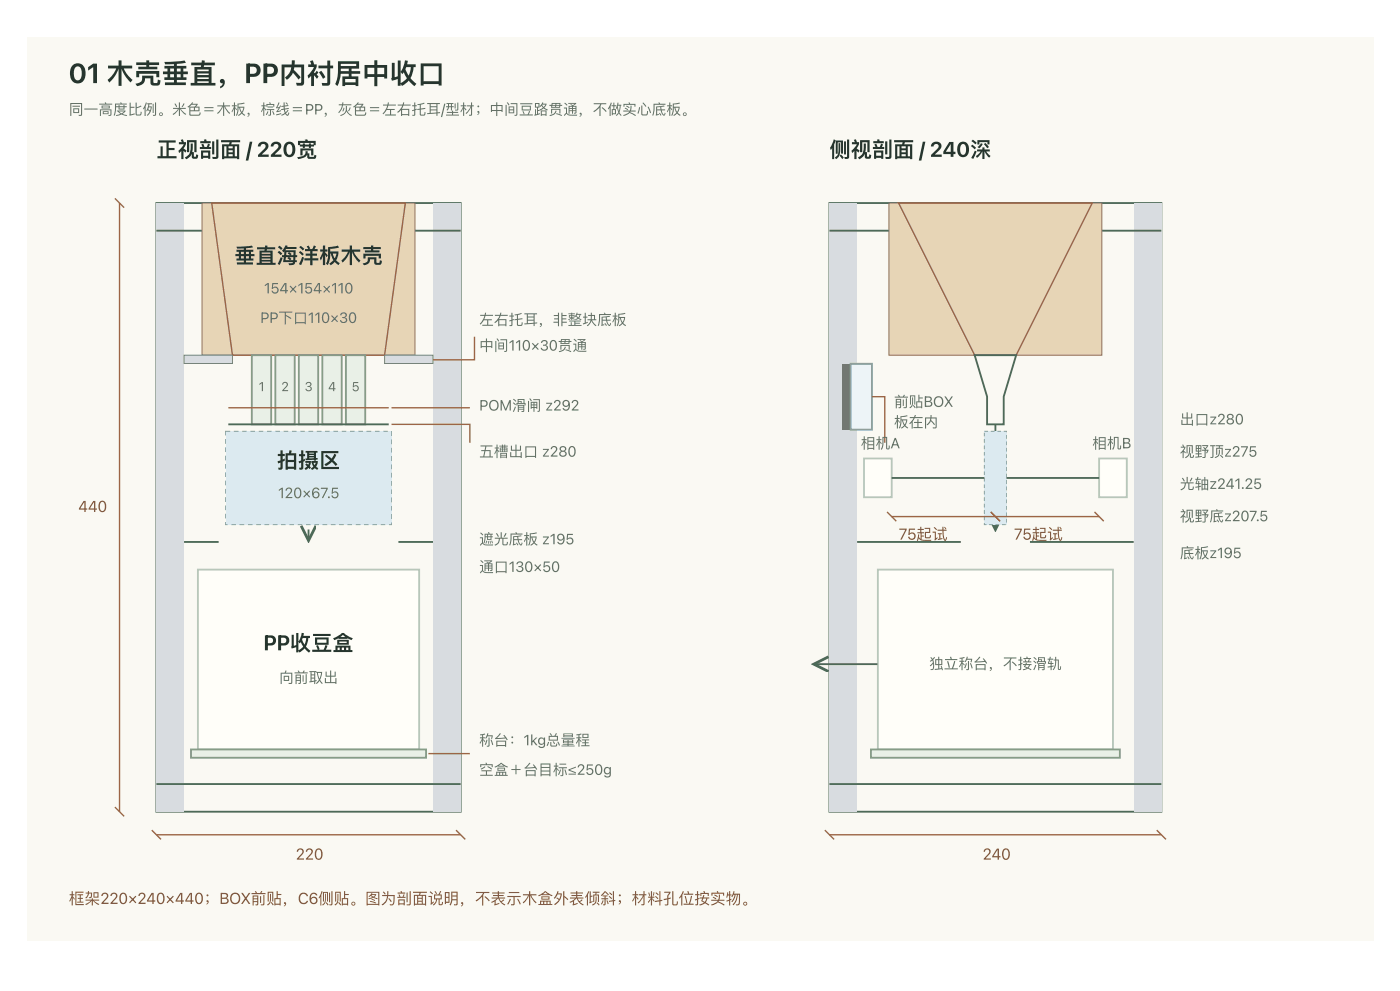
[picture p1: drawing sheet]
<svg xmlns="http://www.w3.org/2000/svg" width="420mm" height="297mm" viewBox="0 0 420 297" stroke-linecap="round" stroke-linejoin="round" font-family="sans-serif">
<path d="M8.2 11.1h404v271.2h-404z" fill="#faf9f3"/>
<path d="M46.9 60.9h91.4v182.7h-91.4z" fill="none" stroke="#4d6a58" stroke-width=".55"/>
<g fill="#d8dce0">
<path d="M46.9 60.9h8.3v182.7h-8.3z"/>
<path d="M130 60.9h8.3v182.7h-8.3z"/>
</g>
<path d="M46.9 69.2h91.4M249 60.9h99.6v182.7h-99.6zM46.9 235.3h91.4" fill="none" stroke="#4d6a58" stroke-width=".55"/>
<path d="M45.6 249.1l2.7 2.8M46.9 250.5h91.4M136.9 249.1l2.7 2.8" fill="none" stroke="#9c6546" stroke-width=".42"/>
<g fill="#d8dce0">
<path d="M249 60.9h8.3v182.7h-8.3z"/>
<path d="M340.3 60.9h8.3v182.7h-8.3z"/>
</g>
<path d="M249 69.2h99.6M249 235.3h99.6" fill="none" stroke="#4d6a58" stroke-width=".55"/>
<path d="M247.6 249.1l2.7 2.8M249 250.5h99.6M347.2 249.1l2.8 2.8" fill="none" stroke="#9c6546" stroke-width=".42"/>
<path d="M60.6 60.9h64v45.7h-64z" fill="#e7d5b6"/>
<path d="M60.6 60.9h64v45.7h-64z" fill="none" stroke="#8c7960" stroke-width=".3"/>
<path d="M63.5 60.9h58.2l-6.3 45.7h-45.6z" fill="none" stroke="#9c6546" stroke-width=".42"/>
<path d="M55.2 106.6h14.6v2.5h-14.6z" fill="#d8dce0"/>
<path d="M55.2 106.6h14.6v2.5h-14.6z" fill="none" stroke="#768086" stroke-width=".3"/>
<path d="M115.4 106.6h14.6v2.5h-14.6z" fill="#d8dce0"/>
<path d="M115.4 106.6h14.6v2.5h-14.6z" fill="none" stroke="#768086" stroke-width=".3"/>
<path d="M142.4 101v7h-12.4" fill="none" stroke="#9c6546" stroke-width=".42"/>
<path d="M75.6 106.6h5.8v20.7h-5.8z" fill="#e9f0e7"/>
<path d="M75.6 106.6h5.8v20.7h-5.8z" fill="none" stroke="#879d87" stroke-width=".55"/>
<path d="M82.6 106.6h5.9v20.7h-5.9z" fill="#e9f0e7"/>
<path d="M82.6 106.6h5.9v20.7h-5.9z" fill="none" stroke="#879d87" stroke-width=".55"/>
<path d="M89.7 106.6h5.8v20.7h-5.8z" fill="#e9f0e7"/>
<path d="M89.7 106.6h5.8v20.7h-5.8z" fill="none" stroke="#879d87" stroke-width=".55"/>
<path d="M96.8 106.6h5.8v20.7h-5.8z" fill="#e9f0e7"/>
<path d="M96.8 106.6h5.8v20.7h-5.8z" fill="none" stroke="#879d87" stroke-width=".55"/>
<path d="M103.8 106.6h5.8v20.7h-5.8z" fill="#e9f0e7"/>
<path d="M103.8 106.6h5.8v20.7h-5.8z" fill="none" stroke="#879d87" stroke-width=".55"/>
<path d="M68.5 122.3h48.2M117.5 127.3h23.5v5.6M117.5 122.3h23.5" fill="none" stroke="#9c6546" stroke-width=".42"/>
<path d="M68.5 127.3h48.2" fill="none" stroke="#4d6a58" stroke-width=".55"/>
<path d="M67.7 129.4h49.8v28h-49.8z" fill="#dceaf0"/>
<path d="M70.2 129.3h1.4v.2h-1.4zM72.7 129.3h1.4v.2h-1.4zM75.2 129.3h1.4v.2h-1.4zM77.7 129.3h1.3v.2h-1.3zM80.2 129.3h1.3v.2h-1.3zM82.6 129.3h1.4v.2h-1.4zM85.1 129.3h1.4v.2h-1.4zM87.6 129.3h1.4v.2h-1.4zM90.1 129.3h1.4v.2h-1.4zM92.6 129.3h1.4v.2h-1.4zM95.1 129.3h1.4v.2h-1.4zM97.6 129.3h1.4v.2h-1.4zM100.1 129.3h1.4v.2h-1.4zM102.6 129.3h1.3v.2h-1.3zM105.1 129.3h1.3v.2h-1.3zM107.5 129.3h1.4v.2h-1.4zM110 129.3h1.4v.2h-1.4zM112.5 129.3h1.4v.2h-1.4zM115 129.3h1.4v.2h-1.4zM117.4 129.4h.2v1.4h-.2zM117.4 131.9h.2v1.4h-.2zM117.4 134.4h.2v1.4h-.2zM117.4 136.9h.2v1.4h-.2zM117.4 139.4h.2v1.4h-.2zM117.4 141.9h.2v1.3h-.2zM117.4 144.3h.2v1.4h-.2zM117.4 146.8h.2v1.4h-.2zM117.4 149.3h.2v1.4h-.2zM117.4 151.8h.2v1.4h-.2zM117.4 154.3h.2v1.4h-.2zM116.7 157.3l.8 .1-.1-.6h.2v.8h-.9zM114.3 157.3h1.3v.3h-1.3zM111.8 157.3h1.4v.3h-1.4zM109.3 157.3h1.4v.3h-1.4zM106.8 157.3h1.4v.3h-1.4zM104.3 157.3h1.4v.3h-1.4zM101.8 157.3h1.4v.3h-1.4zM99.3 157.3h1.4v.3h-1.4zM96.8 157.3h1.4v.3h-1.4zM94.3 157.3h1.4v.3h-1.4zM91.8 157.3h1.4v.3h-1.4zM89.4 157.3h1.3v.3h-1.3zM86.9 157.3h1.3v.3h-1.3zM84.4 157.3h1.4v.3h-1.4zM81.9 157.3h1.4v.3h-1.4zM79.4 157.3h1.4v.3h-1.4zM76.9 157.3h1.4v.3h-1.4zM74.4 157.3h1.4v.3h-1.4zM71.9 157.3h1.4v.3h-1.4zM69.4 157.3h1.4v.3h-1.4zM67.6 156.7h.2l-.1 .7 .6-.1v.3h-.7zM67.6 154.2h.2v1.4h-.2zM67.6 151.7h.2v1.4h-.2zM67.6 149.2h.2v1.4h-.2zM67.6 146.7h.2v1.4h-.2zM67.6 144.2h.2v1.4h-.2zM67.6 141.7h.2v1.4h-.2zM67.6 139.2h.2v1.4h-.2zM67.6 136.7h.2v1.4h-.2zM67.6 134.2h.2v1.4h-.2zM67.6 131.8h.2v1.3h-.2zM67.6 129.3h1.5v.2l-1.4-.1 .1 1.3h-.2z" fill="#7899aa"/>
<path d="M92.6 158.9v2.7M55.2 162.6h10.4M119.6 162.6h10.4" fill="none" stroke="#4d6a58" stroke-width=".55"/>
<path d="M90.4 157.8l2.2 4.4 2.2-4.4" fill="none" stroke="#4d6a58" stroke-width=".83" stroke-linecap="butt"/>
<path d="M59.4 170.9h66.4v54h-66.4z" fill="#fffef9"/>
<path d="M59.4 170.9h66.4v54h-66.4z" fill="none" stroke="#b8c7ba" stroke-width=".55"/>
<path d="M57.3 224.9h70.6v2.5h-70.6z" fill="#e9f0e7"/>
<path d="M57.3 224.9h70.6v2.5h-70.6z" fill="none" stroke="#879d87" stroke-width=".55"/>
<path d="M34.5 59.5l2.8 2.8M35.9 60.9v182.7M128.6 226.1h12.4M34.5 242.2l2.8 2.7" fill="none" stroke="#9c6546" stroke-width=".42"/>
<path d="M266.8 60.9h63.9v45.7h-63.9z" fill="#e7d5b6"/>
<path d="M266.8 60.9h63.9v45.7h-63.9z" fill="none" stroke="#8c7960" stroke-width=".3"/>
<path d="M269.7 60.9h58.1l-22.8 45.7h-12.5z" fill="none" stroke="#9c6546" stroke-width=".42"/>
<path d="M292.5 106.6h12.5l-3.7 12.4v8.3h-5v-8.3z" fill="none" stroke="#4d6a58" stroke-width=".55"/>
<path d="M252.8 109.1h2.5v19.8h-2.5z" fill="#777"/>
<path d="M255.3 109.1h6.4v19.8h-6.4z" fill="#edf4f7"/>
<path d="M255.3 109.1h6.4v19.8h-6.4z" fill="none" stroke="#7899aa" stroke-width=".55"/>
<path d="M261.7 119h3.9v13.9" fill="none" stroke="#9c6546" stroke-width=".42"/>
<path d="M298.8 127.3v31" fill="none" stroke="#4d6a58" stroke-width=".55"/>
<path d="M296.5 154.4l2.3 4.5 2.2-4.5" fill="none" stroke="#4d6a58" stroke-width=".83" stroke-linecap="butt"/>
<path d="M295.4 129.4h6.7v28h-6.7z" fill="#dceaf0"/>
<path d="M297.4 129.3h1.1v.2h-1.1zM299.3 129.3h1.1v.2h-1.1zM301.3 129.3h.9v.4h-.3l.2-.3-.8 .1zM301.9 130.5h.3v1.1h-.3zM301.9 132.4h.3v1.2h-.3zM301.9 134.4h.3v1.1h-.3zM301.9 136.3h.3v1.1h-.3zM301.9 138.3h.3v1.1h-.3zM301.9 140.2h.3v1.1h-.3zM301.9 142.1h.3v1.1h-.3zM301.9 144.1h.3v1.1h-.3zM301.9 146h.3v1.1h-.3zM301.9 147.9h.3v1.2h-.3zM301.9 149.9h.3v1.1h-.3zM301.9 151.8h.3v1.1h-.3zM301.9 153.8h.3v1.1h-.3zM301.9 155.7h.3v1.1h-.3zM300.8 157.3h1.1v.3h-1.1zM298.8 157.3h1.1v.3h-1.1zM296.9 157.3h1.1v.3h-1.1zM295.3 156.9h.3l-.2 .5 .7-.1v.3h-.8zM295.3 155h.3v1.1h-.3zM295.3 153.1h.3v1.1h-.3zM295.3 151.1h.3v1.1h-.3zM295.3 149.2h.3v1.1h-.3zM295.3 147.3h.3v1.1h-.3zM295.3 145.3h.3v1.1h-.3zM295.3 143.4h.3v1.1h-.3zM295.3 141.4h.3v1.2h-.3zM295.3 139.5h.3v1.1h-.3zM295.3 137.6h.3v1.1h-.3zM295.3 135.6h.3v1.1h-.3zM295.3 133.7h.3v1.1h-.3zM295.3 131.8h.3v1.1h-.3zM295.3 129.8h.3v1.1h-.3zM295.4 129.3h1.1v.2h-1.1z" fill="#7899aa"/>
<path d="M259.3 137.6h8.3v11.6h-8.3z" fill="#fffef9"/>
<path d="M259.3 137.6h8.3v11.6h-8.3z" fill="none" stroke="#b8c7ba" stroke-width=".55"/>
<path d="M329.9 137.6h8.3v11.6h-8.3z" fill="#fffef9"/>
<path d="M329.9 137.6h8.3v11.6h-8.3z" fill="none" stroke="#b8c7ba" stroke-width=".55"/>
<path d="M267.6 143.4h27.8M302.1 143.4h27.8M257.3 162.6h31.1M309.1 162.6h31.2" fill="none" stroke="#4d6a58" stroke-width=".55"/>
<path d="M266.2 153.6l2.8 2.8M267.6 155h62.3M297.4 153.6l2.7 2.8M328.5 153.6l2.8 2.8" fill="none" stroke="#9c6546" stroke-width=".42"/>
<path d="M263.5 170.9h70.5v54h-70.5z" fill="#fffef9"/>
<path d="M263.5 170.9h70.5v54h-70.5z" fill="none" stroke="#b8c7ba" stroke-width=".55"/>
<path d="M244.8 199.3h18.5" fill="none" stroke="#4d6a58" stroke-width=".55"/>
<path d="M248.7 197.1l-4.5 2.2 4.5 2.2" fill="none" stroke="#4d6a58" stroke-width=".83" stroke-linecap="butt"/>
<path d="M261.4 224.9h74.7v2.5h-74.7z" fill="#e9f0e7"/>
<path d="M261.4 224.9h74.7v2.5h-74.7z" fill="none" stroke="#879d87" stroke-width=".55"/>
<text font-size="8.3" fill="#26352e" x="20.7" y="24.9">01 木壳垂直，PP内衬居中收口</text>
<g font-size="6.4" fill="#26352e">
<text x="46.9" y="47.1">正视剖面 / 220宽</text>
<text x="249" y="47.1">侧视剖面 / 240深</text>
<text x="70.3" y="78.9">垂直海洋板木壳</text>
<text x="83.1" y="140.3">拍摄区</text>
<text x="79.1" y="195.1">PP收豆盒</text>
</g>
<g font-size="4.7" fill="#7c553e">
<text x="23.4" y="153.6">440</text>
<text x="269.7" y="161.9">75起试</text>
<text x="304.3" y="161.9">75起试</text>
<text x="88.7" y="257.9">220</text>
<text x="294.9" y="257.9">240</text>
<text x="20.7" y="271.2">框架220×240×440；BOX前贴，C6侧贴。图为剖面说明，不表示木盒外表倾斜；材料孔位按实物。</text>
</g>
<g font-size="4.4" fill="#647166">
<text x="20.7" y="34.3">同一高度比例。米色＝木板，棕线＝PP，灰色＝左右托耳/型材；中间豆路贯通，不做实心底板。</text>
<text x="79.2" y="88">154×154×110</text>
<text x="78.1" y="96.9">PP下口 110×30</text>
<text x="143.8" y="97.4">左右托耳，非整块底板</text>
<text x="143.8" y="105.2">中间110×30贯通</text>
<text x="143.8" y="123.2">POM滑闸 z292</text>
<text x="268.3" y="122.1">前贴BOX</text>
<text x="268.3" y="128.2">板在内</text>
<text x="354.1" y="127.3">出口 z280</text>
<text x="143.8" y="137">五槽出口 z280</text>
<text x="258.4" y="134.5">相机A</text>
<text x="327.8" y="134.5">相机B</text>
<text x="354.1" y="137">视野顶z275</text>
<text x="83.4" y="149.5">120×67.5</text>
<text x="354.1" y="146.7">光轴z241.25</text>
<text x="354.1" y="156.4">视野底z207.5</text>
<text x="143.8" y="163.3">遮光底板 z195</text>
<text x="354.1" y="167.5">底板z195</text>
<text x="143.8" y="171.6">通口 130×50</text>
<text x="278.8" y="200.7">独立称台，不接滑轨</text>
<text x="83.7" y="204.8">向前取出</text>
<text x="143.8" y="223.6">称台：1kg总量程</text>
<text x="143.8" y="232.5">空盒＋台目 标≤250g</text>
</g>
<g font-size="3.9" fill="#647166">
<text x="77.6" y="117.4">1</text>
<text x="84.4" y="117.4">2</text>
<text x="91.4" y="117.4">3</text>
<text x="98.4" y="117.4">4</text>
<text x="105.5" y="117.4">5</text>
</g>
</svg>
